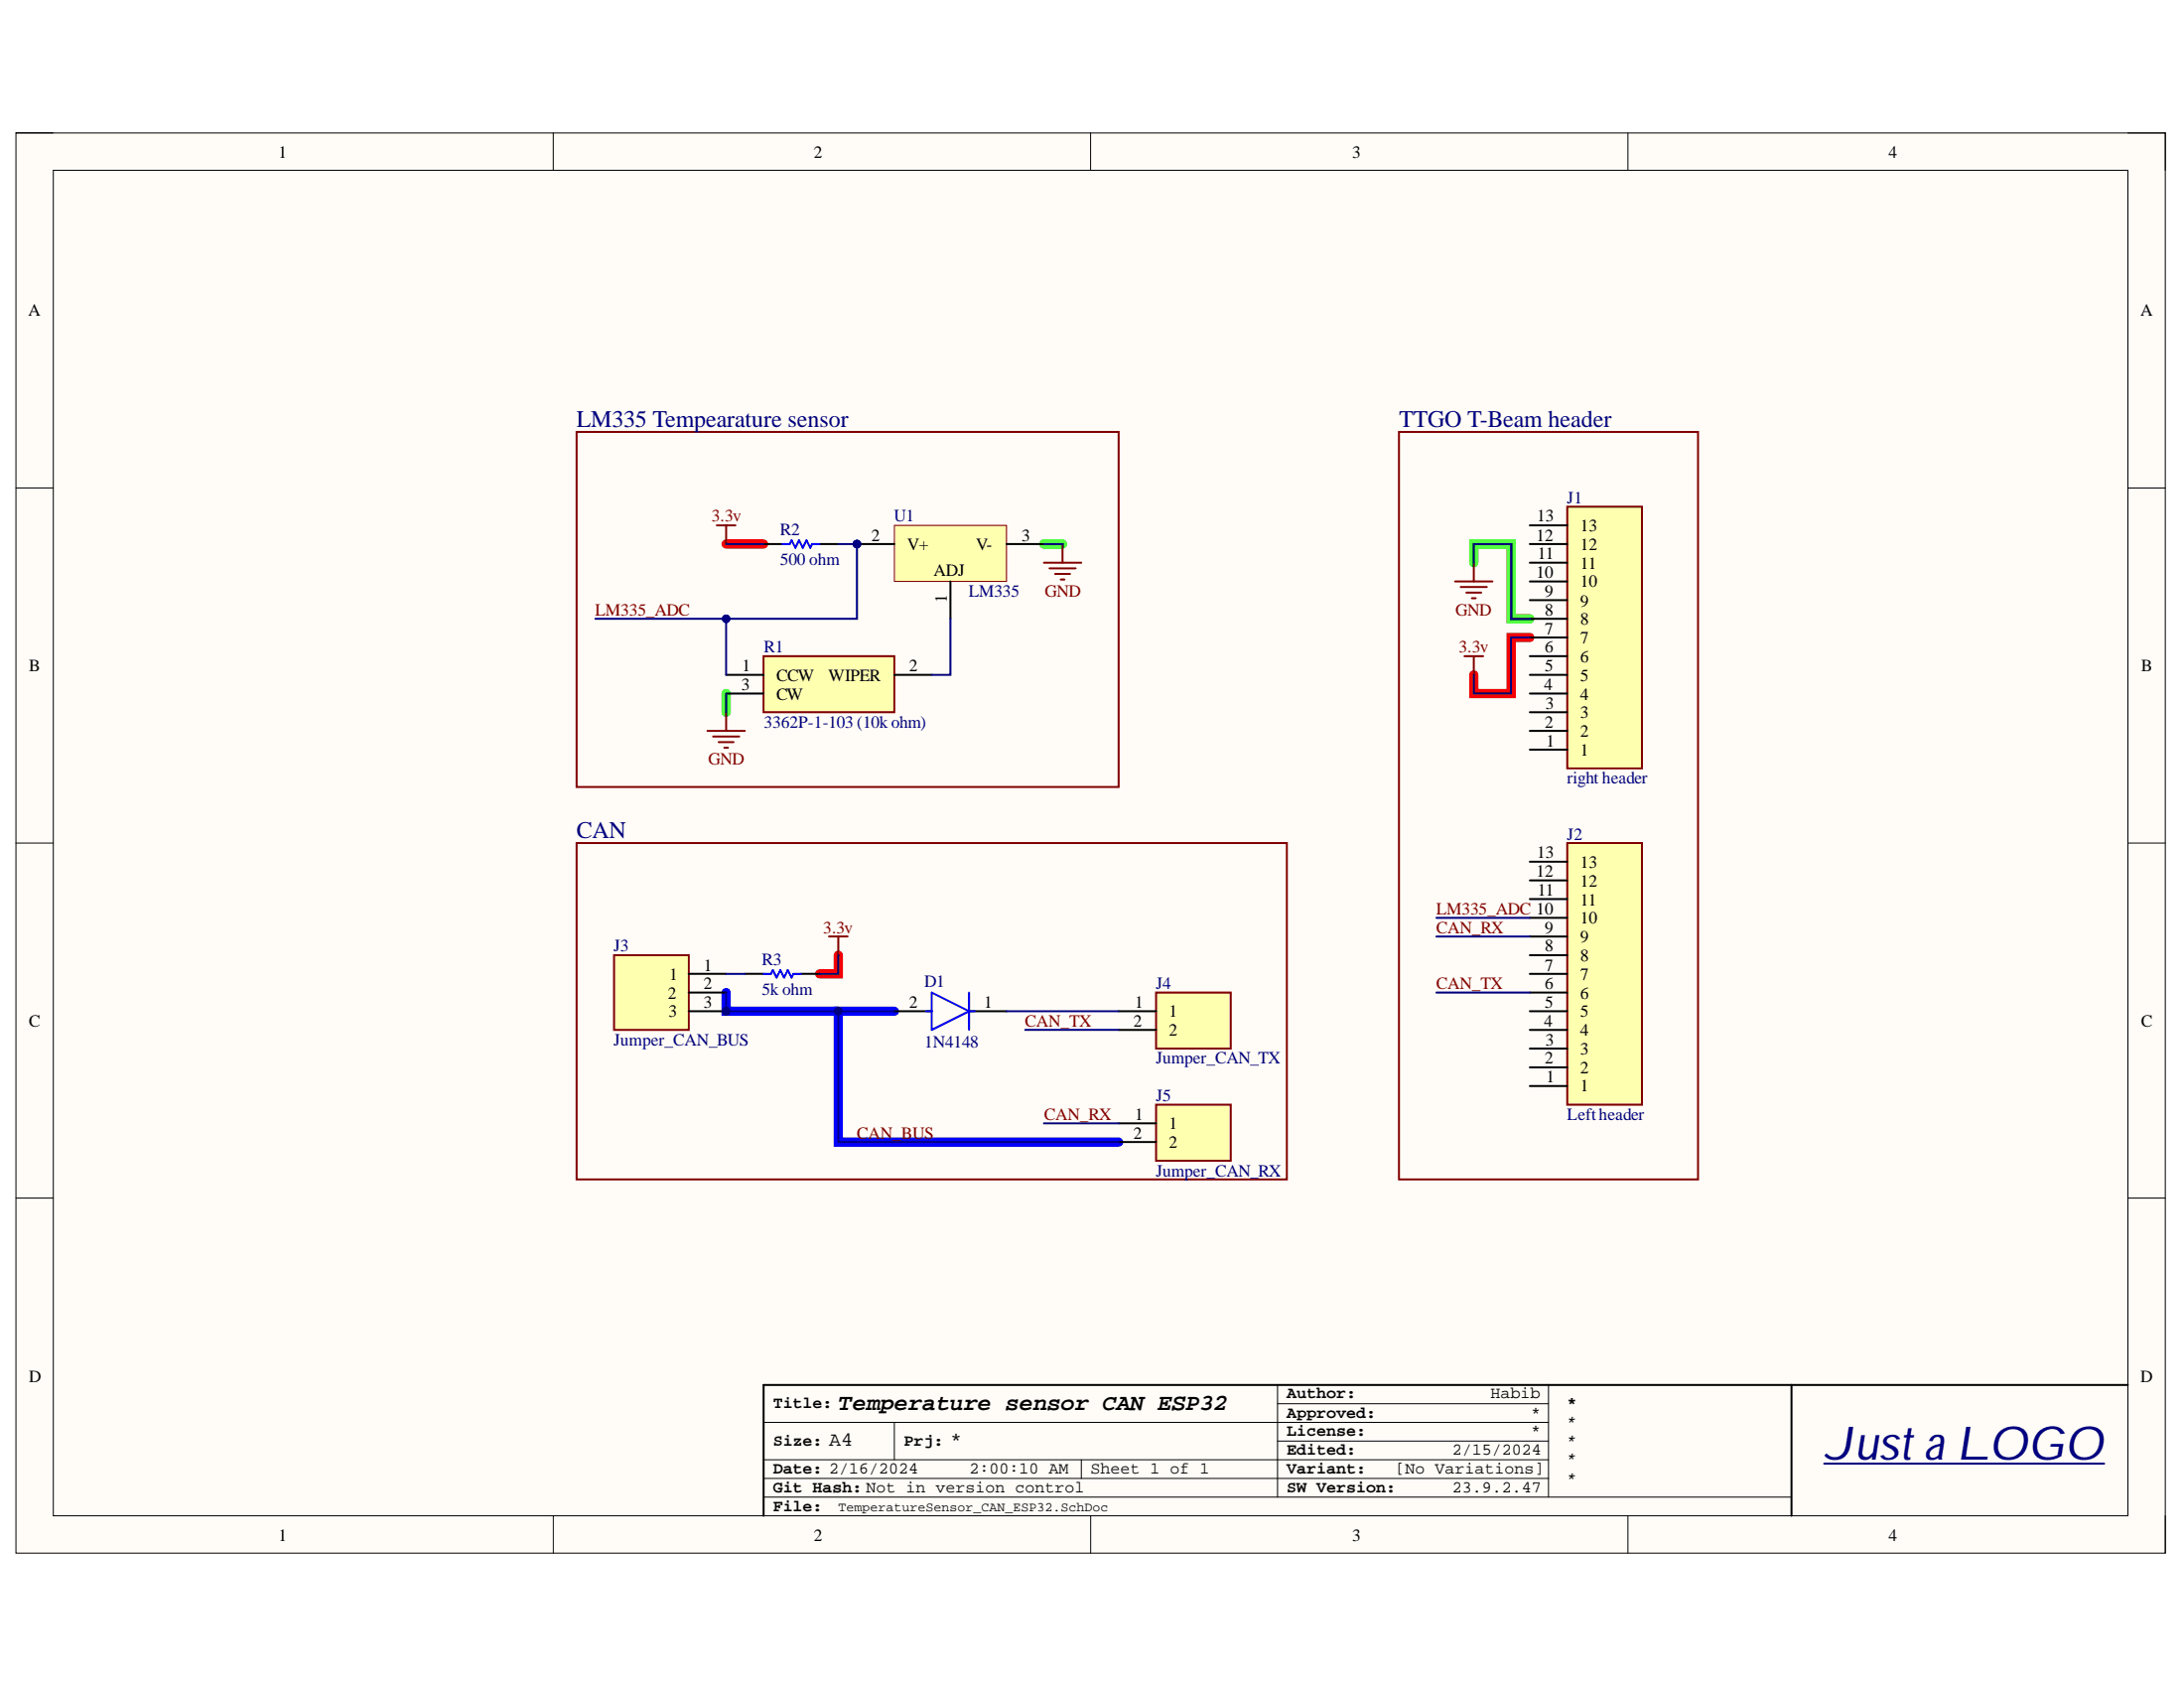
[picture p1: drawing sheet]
<svg xmlns="http://www.w3.org/2000/svg" width="279mm" height="216mm" viewBox="0 0 279 216" stroke-linecap="round" stroke-linejoin="round" font-family="sans-serif">
<path d="M2 17h275v181.7h-275z" fill-rule="evenodd" fill="#fffcf8"/>
<path d="M2 17h275v181.7h-275z" fill="none" stroke="#000" stroke-width=".13"/>
<path d="M6.8 21.8h265.4v172.1h-265.4z" fill-rule="evenodd" fill="#fffcf8"/>
<g fill="none" stroke="#000" stroke-width=".13">
<path d="M2 17h4.8M70.8 17v4.8M139.5 17v4.8M208.3 17v4.8M272.2 17h4.8v4.8M6.8 21.8h265.4v172.1h-265.4zM2 62.4h4.8M272.2 62.4h4.8M2 107.8h4.8M272.2 107.8h4.8M2 153.2h4.8M272.2 153.2h4.8"/>
<path d="M163.4 179.5h34.7M163.4 177.1v14.4M198.1 177.1v14.4M70.8 193.9v4.8M97.7 181.9h100.4M97.7 189.1h100.4M97.7 186.7h100.4M97.7 191.5h131.5M114.4 181.9v4.8M138.3 186.7v2.4M139.5 193.9v4.8M163.4 184.3h34.7"/>
<path d="M208.3 193.9v4.8M277 193.9v4.8"/>
</g>
<path d="M133.5 69.6h2.4M188.5 72v-2.4h4.8v9.6h2.4M92.9 88.7v2.4" fill="none" stroke="#0f0" stroke-width="1.2"/>
<path d="M92.9 69.6h4.8M195.7 81.5h-2.4v7.2h-4.8v-2.4M107.2 122.2v2.4h-2.4" fill="none" stroke="#f00" stroke-width="1.2"/>
<path d="M92.9 127v2.3h14.3M114.4 129.3h-7.2v16.8h35.9" fill="none" stroke="#00f" stroke-width="1.2"/>
<path d="M229.2 177.1v16.8M272.2 177.1h-174.5v16.8" fill="none" stroke="#000" stroke-width=".25"/>
<path d="M233.4 187.2h35.8" fill="none" stroke="#000080" stroke-width=".25"/>
<circle cx="109.6" cy="69.6" r=".48" fill="#000080"/>
<circle cx="109.6" cy="69.6" r=".48" fill="none" stroke="#000080" stroke-width=".13"/>
<path d="M114.4 67.2h14.4v7.2h-14.4z" fill-rule="evenodd" fill="#ffffb0"/>
<path d="M114.4 67.2h14.4v7.2h-14.4z" fill="none" stroke="#800000" stroke-width=".13"/>
<path d="M109.6 69.6h4.8" fill="none" stroke="#000" stroke-width=".25"/>
<circle cx="109.6" cy="69.6" r=".48" fill="#000080"/>
<circle cx="109.6" cy="69.6" r=".48" fill="none" stroke="#000080" stroke-width=".13"/>
<path d="M97.7 69.6h2.4M104.8 69.6h2.4M121.6 74.4v4.7M128.8 69.6h4.7M95.3 124.6h2.4M102.5 124.6h2.3M114.4 129.3h4.8M124 129.3h4.8" fill="none" stroke="#000" stroke-width=".25"/>
<g fill="none" stroke="#800000" stroke-width=".25">
<path d="M73.8 55.2h69.3v45.5h-69.3zM179 55.2h38.2v95.7h-38.2zM91.7 67.2h2.4M92.9 67.2v2.4M133.5 72h4.8M134.3 72.7h3.3M135 73.4h1.9M135.7 74.1h.5M135.9 69.6v2.4M186.2 74.4h4.7M186.9 75.1h3.3M187.6 75.8h1.9"/>
<path d="M188.3 76.5h.5M188.5 72v2.4M90.5 93.5h4.8M91.2 94.2h3.4M91.9 94.9h2M92.7 95.6h.4M92.9 91.1v2.4M187.3 83.9h2.4M188.5 83.9v2.4M73.8 107.8h90.8v43.1h-90.8zM106.1 119.8h2.3M107.2 119.8v2.4"/>
</g>
<path d="M100.1 69.6h.9l.3-.5 .4 1 .5-1 .5 1 .5-1 .5 1 .2-.5h.9M97.7 124.6h.9l.3-.5 .5 .9 .4-.9 .5 .9 .5-.9 .5 .9 .2-.4h1M118.5 129.3h.7M119.2 127l4.8 2.3-4.8 2.4zM124 127v4.7M124 129.3h.7" fill="none" stroke="#00f" stroke-width=".25"/>
<path d="M200.5 64.8h9.6v33.5h-9.6z" fill-rule="evenodd" fill="#ffffb0"/>
<path d="M200.5 64.8h9.6v33.5h-9.6z" fill="none" stroke="#800000" stroke-width=".25"/>
<g fill="none" stroke="#000" stroke-width=".25">
<path d="M195.7 79.2h4.8M195.7 76.8h4.8M195.7 74.4h4.8M195.7 72h4.8M195.7 69.6h4.8M195.7 67.2h4.8M195.7 95.9h4.8M195.7 93.5h4.8M195.7 91.1h4.8M195.7 88.7h4.8M195.7 86.3h4.8M195.7 83.9h4.8"/>
<path d="M195.7 81.5h4.8"/>
</g>
<path d="M200.5 107.8h9.6v33.5h-9.6z" fill-rule="evenodd" fill="#ffffb0"/>
<path d="M200.5 107.8h9.6v33.5h-9.6z" fill="none" stroke="#800000" stroke-width=".25"/>
<g fill="none" stroke="#000" stroke-width=".25">
<path d="M195.7 119.8h4.8M195.7 117.4h4.8M195.7 115h4.8M195.7 112.6h4.8M195.7 110.2h4.8M195.7 138.9h4.8M195.7 136.5h4.8M195.7 134.1h4.8M195.7 131.7h4.8M195.7 129.3h4.8M195.7 127h4.8M195.7 124.6h4.8"/>
<path d="M195.7 122.2h4.8"/>
</g>
<path d="M97.7 83.9h16.7v7.2h-16.7z" fill-rule="evenodd" fill="#ffffb0"/>
<path d="M97.7 83.9h16.7v7.2h-16.7z" fill="none" stroke="#800000" stroke-width=".25"/>
<path d="M92.9 86.3h4.8M92.9 88.7h4.8M114.4 86.3h4.8" fill="none" stroke="#000" stroke-width=".25"/>
<path d="M147.9 141.3h9.6v7.2h-9.6z" fill-rule="evenodd" fill="#ffffb0"/>
<path d="M147.9 141.3h9.6v7.2h-9.6z" fill="none" stroke="#800000" stroke-width=".25"/>
<path d="M143.1 143.7h4.8M143.1 146.1h4.8" fill="none" stroke="#000" stroke-width=".25"/>
<circle cx="92.9" cy="129.3" r=".48" fill="#000080"/>
<circle cx="92.9" cy="129.3" r=".48" fill="none" stroke="#000080" stroke-width=".13"/>
<path d="M78.6 122.2h9.5v9.5h-9.5z" fill-rule="evenodd" fill="#ffffb0"/>
<path d="M78.6 122.2h9.5v9.5h-9.5z" fill="none" stroke="#800000" stroke-width=".25"/>
<path d="M88.1 124.6h4.8M88.1 127h4.8M88.1 129.3h4.8" fill="none" stroke="#000" stroke-width=".25"/>
<circle cx="92.9" cy="129.3" r=".48" fill="#000080"/>
<circle cx="92.9" cy="129.3" r=".48" fill="none" stroke="#000080" stroke-width=".13"/>
<path d="M147.9 127h9.6v7.1h-9.6z" fill-rule="evenodd" fill="#ffffb0"/>
<path d="M147.9 127h9.6v7.1h-9.6z" fill="none" stroke="#800000" stroke-width=".25"/>
<path d="M143.1 129.3h4.8M143.1 131.7h4.8" fill="none" stroke="#000" stroke-width=".25"/>
<path d="M107.2 69.6h2.4M133.5 69.6h2.4" fill="none" stroke="#000080" stroke-width=".25"/>
<circle cx="109.6" cy="69.6" r=".48" fill="#000080"/>
<circle cx="109.6" cy="69.6" r=".48" fill="none" stroke="#000080" stroke-width=".13"/>
<path d="M92.9 79.1v7.2M121.6 79.1v7.2h-2.4M92.9 88.7v2.4M183.8 119.8h11.9M183.8 117.4h11.9M183.8 127h11.9" fill="none" stroke="#000080" stroke-width=".25"/>
<circle cx="92.9" cy="79.1" r=".48" fill="#000080"/>
<circle cx="92.9" cy="79.1" r=".48" fill="none" stroke="#000080" stroke-width=".13"/>
<path d="M92.9 69.6h4.8M114.4 129.3h-7.2v16.8h35.9M128.8 129.3h14.3M131.2 131.7h11.9M133.5 143.7h9.6" fill="none" stroke="#000080" stroke-width=".25"/>
<circle cx="107.2" cy="129.3" r=".48" fill="#000080"/>
<circle cx="107.2" cy="129.3" r=".48" fill="none" stroke="#000080" stroke-width=".13"/>
<path d="M188.5 72v-2.4h4.8v9.6h2.4M195.7 81.5h-2.4v7.2h-4.8v-2.4M92.9 127v2.3h14.3" fill="none" stroke="#000080" stroke-width=".25"/>
<circle cx="92.9" cy="129.3" r=".48" fill="#000080"/>
<circle cx="92.9" cy="129.3" r=".48" fill="none" stroke="#000080" stroke-width=".13"/>
<circle cx="107.2" cy="129.3" r=".48" fill="#000080"/>
<circle cx="107.2" cy="129.3" r=".48" fill="none" stroke="#000080" stroke-width=".13"/>
<path d="M109.6 69.6v9.5h-33.4M92.9 124.6h2.4M107.2 122.2v2.4h-2.4" fill="none" stroke="#000080" stroke-width=".25"/>
<circle cx="109.6" cy="69.6" r=".48" fill="#000080"/>
<circle cx="109.6" cy="69.6" r=".48" fill="none" stroke="#000080" stroke-width=".13"/>
<circle cx="92.9" cy="79.1" r=".48" fill="#000080"/>
<circle cx="92.9" cy="79.1" r=".48" fill="none" stroke="#000080" stroke-width=".13"/>
<text font-size="6" fill="#000080" x="233.3" y="186.6">Justa LOGO</text>
<g font-size="3" fill="#000080">
<text x="73.8" y="54.6">LM335 Tempearature sensor</text>
<text x="179" y="54.6">TTGO T-Beam header</text>
<text x="73.8" y="107.2">CAN</text>
</g>
<text font-size="3" x="107.3" y="180.3">Temperature sensor CAN ESP32</text>
<g font-size="2.5">
<text x="106.1" y="185">A4</text>
<text x="121.6" y="185">*</text>
</g>
<g font-size="2.2">
<text x="35.6" y="20.1">1</text>
<text x="104.1" y="20.1">2</text>
<text x="173" y="20.1">3</text>
<text x="241.6" y="20.1">4</text>
<text x="3.6" y="40.4">A</text>
<text x="273.8" y="40.4">A</text>
<text x="111.5" y="69.2">2</text>
<text x="116.1" y="70.4">V+</text>
<text x="124.9" y="70.4">V-</text>
<text x="130.7" y="69.2">3</text>
<text x="196.5" y="69.2">12</text>
<text x="196.6" y="66.7">13</text>
<text x="196.7" y="71.5">11</text>
<text x="202.2" y="70.4">12</text>
<text x="202.2" y="68">13</text>
<text x="119.4" y="73.7">ADJ</text>
<text x="121.1" y="77.1" transform="rotate(-90 121.1 77.1)">1</text>
<text x="196.5" y="73.9">10</text>
<text x="197.6" y="76.3">9</text>
<text x="202.2" y="77.6">9</text>
<text x="202.2" y="75.1">10</text>
<text x="202.2" y="72.7">11</text>
<text x="197.6" y="83.5">6</text>
<text x="197.6" y="81.1">7</text>
<text x="197.6" y="78.7">8</text>
<text x="202.2" y="82.3">7</text>
<text x="202.2" y="79.9">8</text>
<text x="3.7" y="85.8">B</text>
<text x="94.8" y="88.3">3</text>
<text x="94.9" y="85.8">1</text>
<text x="99.3" y="87.1">CCW</text>
<text x="99.3" y="89.5">CW</text>
<text x="106" y="87.1">WIPER</text>
<text x="116.3" y="85.8">2</text>
<text x="197.5" y="88.3">4</text>
<text x="197.6" y="85.8">5</text>
<text x="202.2" y="89.5">4</text>
<text x="202.2" y="87.1">5</text>
<text x="202.2" y="84.7">6</text>
<text x="273.9" y="85.8">B</text>
<text x="197.6" y="93">2</text>
<text x="197.7" y="90.7">3</text>
<text x="197.8" y="95.5">1</text>
<text x="202.2" y="94.2">2</text>
<text x="202.2" y="91.8">3</text>
<text x="202.2" y="96.7">1</text>
<text x="196.5" y="112.1">12</text>
<text x="196.6" y="109.8">13</text>
<text x="202.2" y="113.4">12</text>
<text x="202.2" y="111">13</text>
<text x="196.7" y="114.6">11</text>
<text x="197.6" y="119.3">9</text>
<text x="202.2" y="118.1">10</text>
<text x="202.2" y="115.8">11</text>
<text x="85.6" y="125.3">1</text>
<text x="90" y="124.1">1</text>
<text x="197.6" y="124.1">7</text>
<text x="197.6" y="121.7">8</text>
<text x="202.2" y="125.3">7</text>
<text x="202.2" y="123">8</text>
<text x="202.2" y="120.5">9</text>
<text x="3.7" y="131.3">C</text>
<text x="85.4" y="127.7">2</text>
<text x="85.5" y="130.1">3</text>
<text x="90" y="126.5">2</text>
<text x="90" y="128.9">3</text>
<text x="116.3" y="128.9">2</text>
<text x="125.9" y="128.9">1</text>
<text x="145" y="131.3">2</text>
<text x="145.2" y="128.9">1</text>
<text x="149.6" y="130.1">1</text>
<text x="197.5" y="131.3">4</text>
<text x="197.6" y="128.9">5</text>
<text x="197.6" y="126.5">6</text>
<text x="202.2" y="130.1">5</text>
<text x="202.2" y="127.7">6</text>
<text x="273.9" y="131.3">C</text>
<text x="149.6" y="132.5">2</text>
<text x="197.6" y="136.1">2</text>
<text x="197.7" y="133.7">3</text>
<text x="202.2" y="137.3">2</text>
<text x="202.2" y="134.9">3</text>
<text x="202.2" y="132.5">4</text>
<text x="145.2" y="143.3">1</text>
<text x="197.8" y="138.4">1</text>
<text x="202.2" y="139.6">1</text>
<text x="145" y="145.6">2</text>
<text x="149.6" y="144.4">1</text>
<text x="149.6" y="146.8">2</text>
<text x="3.7" y="176.8">D</text>
<text x="273.8" y="176.8">D</text>
<text x="35.6" y="197">1</text>
<text x="104.1" y="197">2</text>
<text x="173" y="197">3</text>
<text x="241.6" y="197">4</text>
</g>
<g font-size="2.2" fill="#000080">
<text x="200.5" y="64.4">J1</text>
<text x="99.8" y="68.4">R2</text>
<text x="114.4" y="66.7">U1</text>
<text x="99.8" y="72.2">500 ohm</text>
<text x="123.9" y="76.3">LM335</text>
<text x="97.7" y="83.5">R1</text>
<text x="97.7" y="93">3362P-1-103 (10k ohm)</text>
<text x="200.5" y="100.2">right header</text>
<text x="200.5" y="107.4">J2</text>
<text x="78.5" y="121.7">J3</text>
<text x="97.5" y="123.4">R3</text>
<text x="97.5" y="127.2">5k ohm</text>
<text x="118.3" y="126.3">D1</text>
<text x="147.9" y="126.5">J4</text>
<text x="78.5" y="133.7">Jumper_CAN_BUS</text>
<text x="118.3" y="134">1N4148</text>
<text x="147.9" y="136.1">Jumper_CAN_TX</text>
<text x="147.9" y="140.9">J5</text>
<text x="200.5" y="143.3">Leftheader</text>
<text x="147.9" y="150.4">Jumper_CAN_RX</text>
</g>
<g font-size="2.2" fill="#800000">
<text x="91" y="66.7">3.3v</text>
<text x="133.7" y="76.3">GND</text>
<text x="76.1" y="78.7">LM335_ADC</text>
<text x="186.2" y="78.7">GND</text>
<text x="186.6" y="83.5">3.3v</text>
<text x="90.6" y="97.8">GND</text>
<text x="105.3" y="119.3">3.3v</text>
<text x="183.7" y="117">LM335_ADC 10</text>
<text x="183.7" y="119.3">CAN_RX</text>
<text x="131.1" y="131.3">CAN_TX</text>
<text x="183.7" y="126.5">CAN_TX</text>
<text x="133.6" y="143.3">CAN_RX</text>
<text x="109.6" y="145.6">CAN_BUS</text>
</g>
<g font-size="2.1">
<text x="164.6" y="178.9">Author:</text>
<text x="190.7" y="178.9">Habib</text>
<text x="98.9" y="180.1">Title:</text>
<text x="98.9" y="184.9">Size:</text>
<text x="115.6" y="184.9">Prj:</text>
<text x="164.6" y="181.3">Approved:</text>
<text x="164.6" y="183.7">License:</text>
<text x="195.8" y="181.3">*</text>
<text x="195.8" y="183.7">*</text>
<text x="200.5" y="180.1">*</text>
<text x="200.5" y="182.5">*</text>
<text x="200.5" y="184.9">*</text>
<text x="98.9" y="188.4">Date: 2/16/2024</text>
<text x="98.9" y="190.9">Git Hash: Not in version control</text>
<text x="124" y="188.4">2:00:10 AM</text>
<text x="139.5" y="188.4">Sheet 1 of 1</text>
<text x="164.6" y="190.9">SW Version:</text>
<text x="164.6" y="188.4">Variant:</text>
<text x="164.6" y="186.1">Edited:</text>
<text x="178.5" y="188.4">[No Variations]</text>
<text x="185.8" y="190.9">23.9.2.47</text>
<text x="185.8" y="186.1">2/15/2024</text>
<text x="200.5" y="187.2">*</text>
<text x="200.5" y="189.7">*</text>
<text x="98.9" y="193.2">File:</text>
</g>
<text font-size="1.7" x="107.3" y="193.3">TemperatureSensor_CAN_ESP32.SchDoc</text>
</svg>
